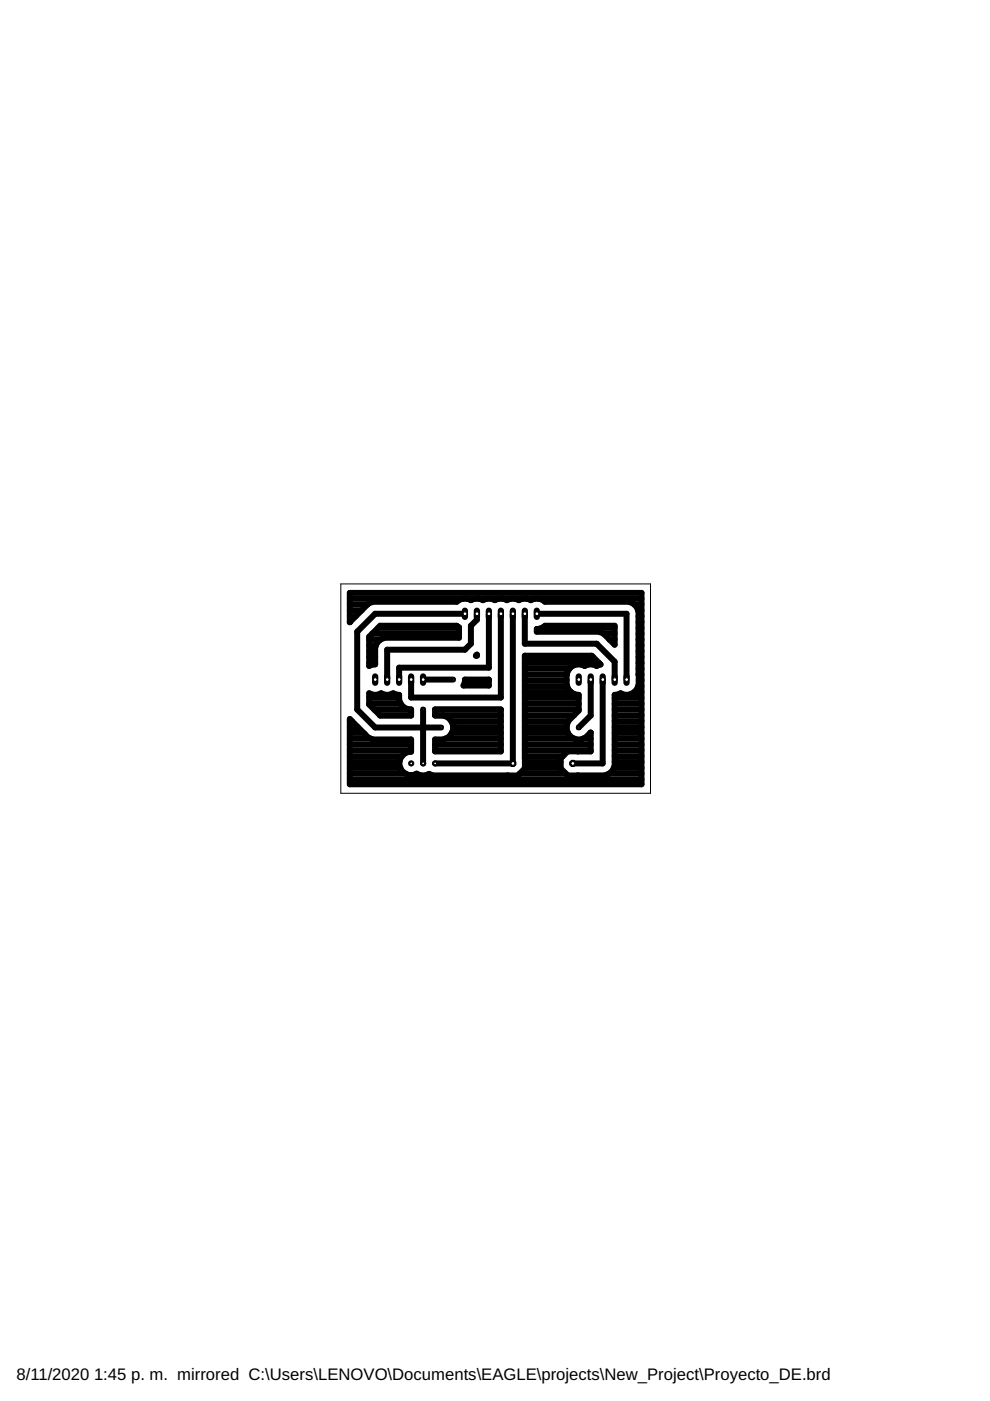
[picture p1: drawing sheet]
<svg xmlns="http://www.w3.org/2000/svg" width="210mm" height="297mm" viewBox="0 0 210 297" stroke-linecap="round" stroke-linejoin="round" font-family="sans-serif">
<g fill="none" stroke="#000" stroke-width="1.3">
<path d="M74.2 131.9h.1M74.2 130.6h1.2M74.2 129.4h2.5M74.2 128.2h3.7M74.2 126.9h24M78.3 135l2.3-2.3h16.2l.5 .3v2.2h-15.7l-1 .4-.7 .7-.4 .9v3.7l-1.2 .3zM78.3 139.3h1.2M78.3 138.1h1.2M78.3 136.8h1.4M78.3 135.6h2.4M78.9 134.3h18.4M80.2 133.1h17.1"/>
<path d="M98.6 130.1h-19.1l-3.8 3.8v16.5l3.8 3.8h14M99 126.9h1.7M101.1 130.1v1.3l-1.3 1.3v3.8l-1.2 1.3h-16.5v6.3M101.1 138.8v.2h-.2zM101.5 126.9h1.8M103.7 130.1v11.5h-19.1v2.5M104.1 126.9h1.7M106.2 130.1v17.8h-19v-3.8M106.6 126.9h1.7M108.7 130.1v31.8h-16.5M109.2 126.9h1.7M111.3 130.1v6.4h15.2l3.8 3.8v3.8"/>
<path d="M111.3 139.3h14.5M111.7 126.9h1.7M113.8 130.1h19v14M113.8 133.3a2.31 2.31 0 0 0 1.8-.6h14.7v4l-2.3-2.4-1-.4h-13.2zM114.2 126.9h21.8M114.9 133.1h15.4M128 134.3h2.3M129.2 135.6h1.1M134.5 128.2h1.5M135.3 129.4h.7M135.4 139.3h.6M135.4 138.1h.6"/>
<path d="M135.4 136.8h.6M135.4 135.6h.6M135.4 134.3h.6M135.4 133.1h.6M135.4 131.9h.6M135.4 130.6h.6M74.2 159.1h13M74.2 157.9h13M74.2 156.6h4.5M74.2 155.4h2.9M74.2 154.2h1.7M74.2 152.9h.4"/>
<path d="M78.3 149.2h6.6M78.3 148h6.3M78.3 140.5h1.2M79.3 150.4h7.9v1.3h-6.6M86.7 150.4a2.6 2.6 0 0 1-2.1-3.1l-1.2-.3a2.41 2.41 0 0 1-2.6 0 2.41 2.41 0 0 1-2.5 0v2.4l2.3 2.3M89.7 150.4v11.5M89.7 144.1h6.4M92.2 159.1h14M92.2 157.9h14M94.4 156.6h11.8M95.7 152.9h10.5M95.8 155.4h10.4"/>
<path d="M96.1 154.2h10.1M98.6 144.1h5.1v1.3h-5.4l.3-.8zM98.6 144.3h5.1M106.2 151.7h-14v-1.3h14v8.9h-14v-2.5h1.8a2.59 2.59 0 0 0 2.1-2.6 2.59 2.59 0 0 0-2.1-2.5M111.3 151.7h10.4M111.3 150.4h11.4M111.3 159.1h13.9M111.3 157.9h13.9M111.3 156.6h10.5M111.3 155.4h9.1M111.3 154.2h8.9M111.3 152.9h9.2"/>
<path d="M111.3 149.2h11.4M111.3 148h11.4M111.3 146.7h9.8M111.3 145.5h8.9M111.3 144.3h8.8M111.3 143h8.9M111.3 141.8h9.4M111.3 140.5h15.7M123.6 156.6h1.6M125.1 155.4h.1M125.2 144.1v7.6l-2.5 2.5M127.8 144.1v17.8h-6.4"/>
<path d="M130.3 151.7h5.7M130.3 150.4h5.7M130.3 159.1h5.7M130.3 157.9h5.7M130.3 156.6h5.7M130.3 155.4h5.7M130.3 154.2h5.7M130.3 152.9h5.7M130.3 149.2h5.7M130.3 148h5.7M134.5 146.7h1.5M135.3 145.5h.7"/>
<path d="M135.4 143a3.7 3.7 0 0 1-1 3.8 2.51 2.51 0 0 1-2.8 .2l-1.3 .3v15.1l-.4 .9-.7 .7-.9 .4h-7.9l-1.5-1.5v-2.1l1.5-1.5h4.8v-4a2.68 2.68 0 0 1-3.2 1.4 2.68 2.68 0 0 1-1.8-3l.3-.9 2.2-2.2v-3.3a2.55 2.55 0 0 1-2.6-2.2 3.5 3.5 0 0 1 1-3.7 2.56 2.56 0 0 1 2.9-.2 2.41 2.41 0 0 1 2.5 0l.8-.3-1.8-1.9h-14.2v23.9l-1.5 1.5h-18.1l-.7-.3-.8 .3h-1l-.9-.4M135.4 143v-13.4l-.4-.9-.7-.7-1-.4h-17.7a2.51 2.51 0 0 0-3.1-.3 2.41 2.41 0 0 0-2.5 0 2.41 2.41 0 0 0-2.5 0 2.41 2.41 0 0 0-2.6 0 2.41 2.41 0 0 0-2.5 0 2.41 2.41 0 0 0-2.6 0 2.48 2.48 0 0 0-3 .3h-17.8l-.9 .4-3.9 3.9v-6.2h61.8v40.6h-61.8v-13.9l3.9 4 .9 .4h8.2v2.6a2.48 2.48 0 0 0-2.5 3.1 2.48 2.48 0 0 0 3.6 1.5M135.4 141.8h.6M135.4 140.5h.6M135.4 143h.6M135.4 144.3h.6M74.2 165.3h61.8M74.2 164h11.8M74.2 162.8h10.7M74.2 161.6h10.5M74.2 160.3h11M88.3 164h.1"/>
<path d="M107.7 164.4h.1M110.2 164h9.8M111.3 160.3h8M111.3 162.8h7.6M111.3 161.6h7.6M122.5 164.4h.1M129.1 164h6.9M130.1 162.8h5.9M130.3 161.6h5.7M130.3 160.3h5.7"/>
</g>
<circle cx="121.4" cy="161.9" r=".71" fill="#000" stroke="#000" stroke-width=".21"/>
<circle cx="121.5" cy="161.9" r=".4" fill="#fff" stroke="#000" stroke-width=".21"/>
<circle cx="108.7" cy="161.9" r=".71" fill="#000" stroke="#000" stroke-width=".21"/>
<circle cx="108.8" cy="161.9" r=".4" fill="#fff" stroke="#000" stroke-width=".21"/>
<circle cx="87.2" cy="161.9" r=".55" fill="#000" stroke="#000" stroke-width=".21"/>
<circle cx="87.2" cy="161.9" r=".3" fill="#fff" stroke="#000" stroke-width=".21"/>
<circle cx="89.7" cy="161.9" r=".55" fill="#000" stroke="#000" stroke-width=".21"/>
<circle cx="89.7" cy="161.9" r=".3" fill="#fff" stroke="#000" stroke-width=".21"/>
<circle cx="92.3" cy="161.9" r=".55" fill="#000" stroke="#000" stroke-width=".21"/>
<circle cx="92.3" cy="161.9" r=".3" fill="#fff" stroke="#000" stroke-width=".21"/>
<path d="M122.7 143.4v1.4" fill="none" stroke="#000" stroke-width="1.3"/>
<circle cx="122.7" cy="144.1" r=".4" fill="#fff" stroke="#000" stroke-width=".21"/>
<path d="M125.2 143.4v1.4" fill="none" stroke="#000" stroke-width="1.3"/>
<circle cx="125.3" cy="144.1" r=".4" fill="#fff" stroke="#000" stroke-width=".21"/>
<path d="M127.8 143.4v1.4" fill="none" stroke="#000" stroke-width="1.3"/>
<circle cx="127.8" cy="144.1" r=".4" fill="#fff" stroke="#000" stroke-width=".21"/>
<path d="M130.3 143.4v1.4" fill="none" stroke="#000" stroke-width="1.3"/>
<circle cx="130.3" cy="144.1" r=".4" fill="#fff" stroke="#000" stroke-width=".21"/>
<path d="M132.8 143.4v1.4" fill="none" stroke="#000" stroke-width="1.3"/>
<circle cx="132.9" cy="144.1" r=".4" fill="#fff" stroke="#000" stroke-width=".21"/>
<path d="M79.5 143.4v1.4" fill="none" stroke="#000" stroke-width="1.3"/>
<circle cx="79.6" cy="144.1" r=".4" fill="#fff" stroke="#000" stroke-width=".21"/>
<path d="M82.1 143.4v1.4" fill="none" stroke="#000" stroke-width="1.3"/>
<circle cx="82.1" cy="144.1" r=".4" fill="#fff" stroke="#000" stroke-width=".21"/>
<path d="M84.6 143.4v1.4" fill="none" stroke="#000" stroke-width="1.3"/>
<circle cx="84.6" cy="144.1" r=".4" fill="#fff" stroke="#000" stroke-width=".21"/>
<path d="M87.2 143.4v1.4" fill="none" stroke="#000" stroke-width="1.3"/>
<circle cx="87.2" cy="144.1" r=".4" fill="#fff" stroke="#000" stroke-width=".21"/>
<path d="M89.7 143.4v1.4" fill="none" stroke="#000" stroke-width="1.3"/>
<circle cx="89.7" cy="144.1" r=".4" fill="#fff" stroke="#000" stroke-width=".21"/>
<path d="M113.8 129.5v1.3" fill="none" stroke="#000" stroke-width="1.3"/>
<circle cx="113.8" cy="130.1" r=".4" fill="#fff" stroke="#000" stroke-width=".21"/>
<path d="M111.3 129.5v1.3" fill="none" stroke="#000" stroke-width="1.3"/>
<circle cx="111.3" cy="130.1" r=".4" fill="#fff" stroke="#000" stroke-width=".21"/>
<path d="M108.7 129.5v1.3" fill="none" stroke="#000" stroke-width="1.3"/>
<circle cx="108.8" cy="130.1" r=".4" fill="#fff" stroke="#000" stroke-width=".21"/>
<path d="M106.2 129.5v1.3" fill="none" stroke="#000" stroke-width="1.3"/>
<circle cx="106.2" cy="130.1" r=".4" fill="#fff" stroke="#000" stroke-width=".21"/>
<path d="M103.7 129.5v1.3" fill="none" stroke="#000" stroke-width="1.3"/>
<circle cx="103.7" cy="130.1" r=".4" fill="#fff" stroke="#000" stroke-width=".21"/>
<path d="M101.1 129.5v1.3" fill="none" stroke="#000" stroke-width="1.3"/>
<circle cx="101.1" cy="130.1" r=".4" fill="#fff" stroke="#000" stroke-width=".21"/>
<path d="M98.6 129.5v1.3" fill="none" stroke="#000" stroke-width="1.3"/>
<circle cx="98.6" cy="130.1" r=".4" fill="#fff" stroke="#000" stroke-width=".21"/>
<path d="M122.3 153.9h.8v.7h-.8z" fill="#000" stroke="#000" stroke-width=".21"/>
<circle cx="122.7" cy="154.2" r=".17" fill="#fff" stroke="#000" stroke-width=".21"/>
<path d="M93.1 153.9h.8v.7h-.8z" fill="#000" stroke="#000" stroke-width=".21"/>
<circle cx="93.5" cy="154.2" r=".17" fill="#fff" stroke="#000" stroke-width=".21"/>
<path d="M95.7 143.7h.7v.8h-.7z" fill="#000" stroke="#000" stroke-width=".21"/>
<circle cx="96.1" cy="144.1" r=".17" fill="#fff" stroke="#000" stroke-width=".21"/>
<path d="M89.3 150.1h.8v.7h-.8z" fill="#000" stroke="#000" stroke-width=".21"/>
<circle cx="89.7" cy="150.4" r=".17" fill="#fff" stroke="#000" stroke-width=".21"/>
<path d="M72.3 123.8h65.6v44.4h-65.6z" fill="none" stroke="#000" stroke-width=".21"/>
<g font-size="3.5">
<text x="3.5" y="292.5">8/11/2020</text>
<text x="19.9" y="292.5">1:45 p. m. mirrored C:\Users\LENOVO\Documents\EAGLE\projects\New_Project\Proyecto_DE.brd</text>
</g>
</svg>
